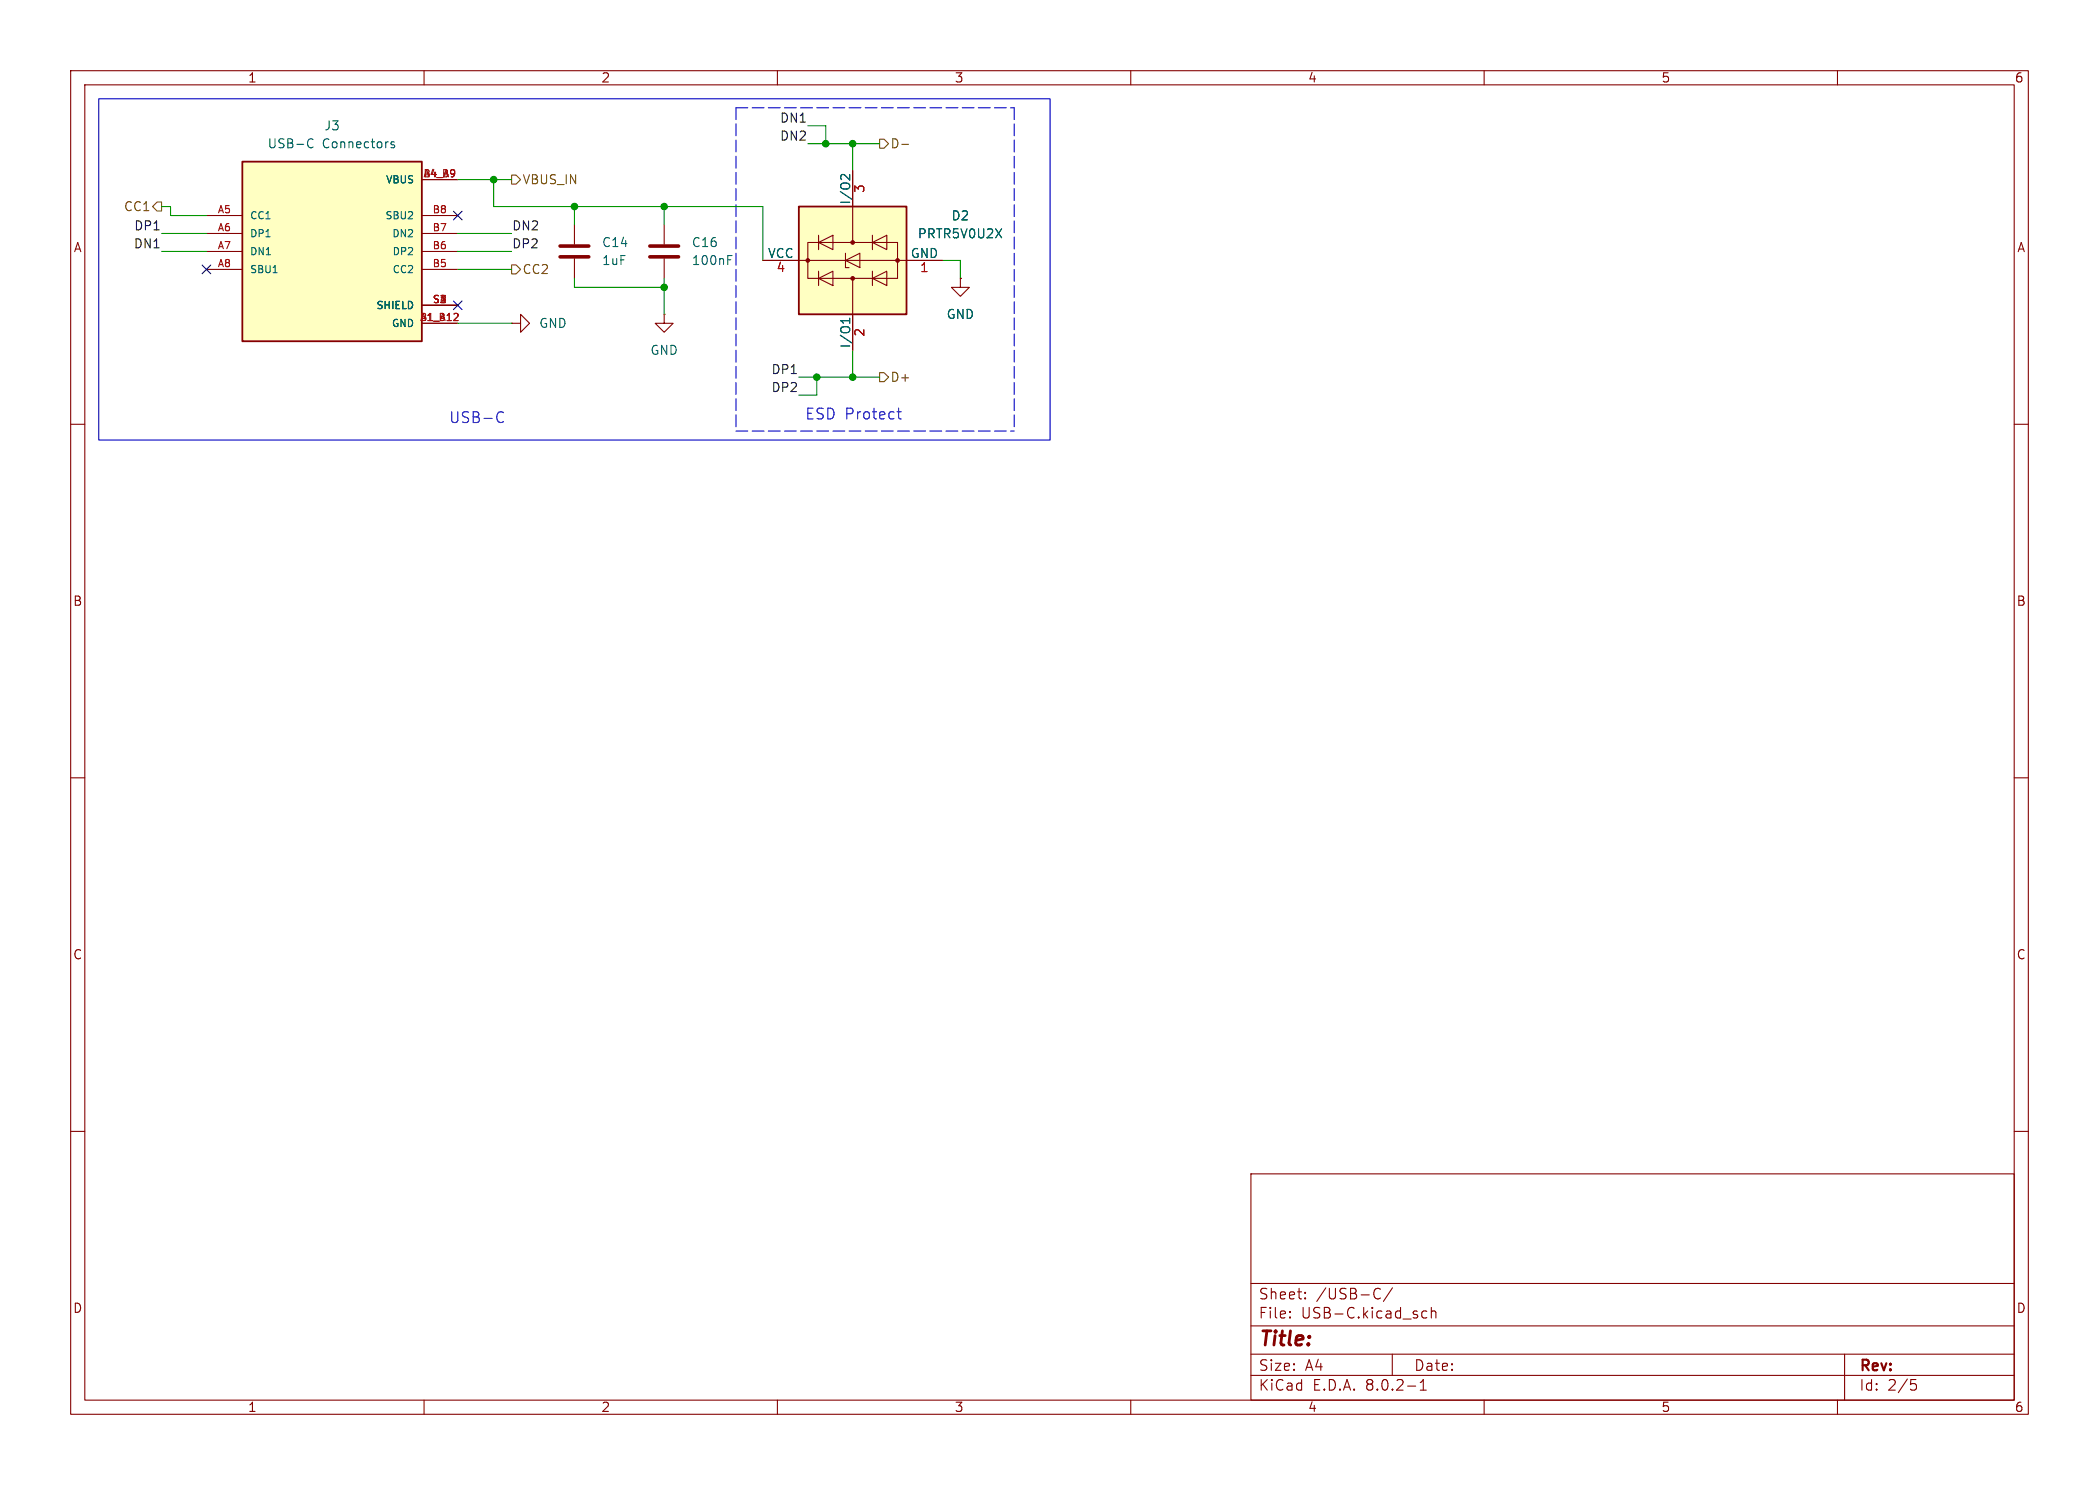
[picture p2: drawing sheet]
<svg xmlns="http://www.w3.org/2000/svg" width="297mm" height="210mm" viewBox="0 0 297 210" stroke-linecap="round" stroke-linejoin="round" font-family="sans-serif">
<g fill="none" stroke="#840000" stroke-width=".15">
<path d="M10 10h277v190h-277zM12 12h273v186h-273zM60 10v2M110 10v2M160 10v2M210 10v2M260 10v2M10 60h2M285 60h2M10 110h2M285 110h2M10 160h2"/>
<path d="M285 160h2M177 166h108v32h-108zM60 198v2M110 198v2M160 198v2M177 194.5h108M177 191.5h108M177 187.5h108M177 181.5h108M182.5 186.3h.1l-.1 .1M182.5 186.3v.1M182.5 185.5v.1"/>
<path d="M182.5 185.5h.1l-.1 .1M184.7 183.6v.1M184.7 183.6h-.1l.1 .1M184.7 182.8v.1M184.7 182.8h-.1l.1 .1M194.5 183.5a.52 .52 0 0 0 .8 .1M195.3 182.3a.52 .52 0 0 0-.8 .1M197 191.5v3M197 182.1l-1.3 2M199.2 196h1.1M201 196.6h.8M201 195.5l.4-.4v1.5"/>
<path d="M201.9 185.5l-.4-.1-.3 .3v.4l.1 .2 .2 .1 .4-.1M202.5 185.5a.37 .37 0 0 1 .7 .1v.8M202.5 184.9v1.5M210 198v2M260 198v2M261 191.5v6.5M270.4 195.1h.7M270.5 195.7h.4l.3 .3v.3l-.2 .2-.5 .1"/>
</g>
<path d="M34.3 22.9h25.4v25.4h-25.4z" fill="#ffffc2"/>
<path d="M34.3 22.9h25.4v25.4h-25.4z" fill="none" stroke="#840000" stroke-width=".25"/>
<g fill="none" stroke="#840000" stroke-width=".15">
<path d="M29.2 30.5h5.1M29.2 33h5.1M29.2 35.6h5.1M29.2 38.1h5.1M59.7 25.4h5.1M59.7 30.5h5.1M59.7 33h5.1M59.7 35.6h5.1M59.7 38.1h5.1M81.3 31.8v2.7M81.3 36.6v2.8M94 31.8v2.7"/>
<path d="M94 36.6v2.8M135.9 39.4v1.2h1.3l-1.3 1.3-1.3-1.3h1.3M135.9 39.4h.1M59.7 45.7h5.1M59.7 43.2h5.1M72.4 45.7h1.3v-1.2l1.2 1.2-1.2 1.3v-1.3M72.4 45.7h.1M94 44.5v1.2h1.2l-1.2 1.3-1.3-1.3h1.3M94 44.5h.1"/>
</g>
<path d="M64.2 45.3h.6M64.8 44.4v.4" fill="none" stroke="#a90000" stroke-width=".15"/>
<path d="M43.8 19.7l.3-.1 .2 .2M38.6 38.6h.6M44.3 20.8l-.2 .1-.3-.1M55.8 20.1h-.3l-.2 .1 .1 .2 .4 .1v.3h-.5M103 36.7h.4M103 36.1h.6" fill="none" stroke="#006464" stroke-width=".15"/>
<path d="M79.2 34.8h4.1M79.2 36.3h4.1M91.9 34.8h4.1M91.9 36.3h4.1" fill="none" stroke="#840000" stroke-width=".51"/>
<path d="M113 29.2h15.3v15.3h-15.3z" fill="#ffffc2"/>
<path d="M113 29.2h15.3v15.3h-15.3z" fill="none" stroke="#840000" stroke-width=".25"/>
<g fill="#840000" stroke="#840000" stroke-width=".15">
<circle cx="120.6" cy="39.4" r=".25"/>
<circle cx="127" cy="36.8" r=".25"/>
<circle cx="114.3" cy="36.8" r=".25"/>
<circle cx="120.6" cy="34.3" r=".25"/>
</g>
<g fill="none" stroke="#840000" stroke-width=".15">
<path d="M107.9 36.8h25.4M114.3 34.3h12.7v5.1h-12.7zM115.8 39.4l2.1-1v2zM115.8 34.3l2.1-1v2zM115.8 33.3v2M115.8 38.4v2M119.6 35.8v2h.5M119.6 36.8l2.1-1v2zM120.6 24.1v10.2M120.6 39.4v10.1M123.4 39.4l2.1-1v2zM123.4 34.3l2.1-1v2z"/>
<path d="M123.4 33.3v2M123.4 38.4v2M135.9 39.4h.1"/>
</g>
<path d="M120.2 24.7v.8l-.7-.8h-.2l-.3 .1v.4M120.2 45v.7M120.2 45.4h-1.2l.3 .3" fill="none" stroke="#006464" stroke-width=".15"/>
<path d="M124.5 19.7h.6l.6 .6-.6 .7h-.6zM22.2 28.6h.7v1.2h-.7l-.6-.6zM72.4 37.5h.6l.7 .6-.7 .6h-.6zM72.4 24.8h.6l.7 .6-.7 .6h-.6zM127.6 20.4h1M124.5 52.7h.6l.6 .6-.6 .7h-.6z" fill="none" stroke="#725600" stroke-width=".15"/>
<path d="M14 14h134.6v48.2h-134.6zM70.6 58.3a.53 .53 0 0 1 .6 .1M71.2 59.6a.54 .54 0 0 1-.6 .1M126.9 58.2h.6M127.2 57.7v1.3v.2h.3" fill="none" stroke="#0000c2" stroke-width=".15"/>
<path d="M104.1 15.2v45.8M104.1 15.2h39.4M143.5 15.2v45.8M104.1 61h39.4" fill="none" stroke="#0000c2" stroke-width=".15" stroke-dasharray="1.7 .6"/>
<g fill="none" stroke="#009600" stroke-width=".15">
<path d="M114.3 17.8h2.5v2.5M22.9 29.2h1.2v1.3h5.1M22.9 35.6h6.3M22.9 33h6.3M64.8 35.6h7.6M64.8 33h7.6M64.8 38.1h7.6M64.8 25.4h7.6M69.8 25.4v3.8h38.1v7.6M81.3 39.4v1.2h12.7M81.3 29.2v2.6M94 29.2v2.6"/>
<path d="M94 39.4v5.1M114.3 20.3h10.2M120.6 20.3v3.8M133.3 36.8h2.6v2.6M64.8 45.7h7.6M113 53.3h11.5M115.6 53.3v2.6h-2.6M120.6 49.5v3.8"/>
</g>
<path d="M28.6 37.5l1.2 1.2M29.8 37.5l-1.2 1.2M64.2 29.9l1.2 1.2M65.4 29.9l-1.2 1.2M64.2 42.6l1.2 1.2M65.4 42.6l-1.2 1.2" fill="none" stroke="#000084" stroke-width=".15"/>
<g fill="#009600" stroke="#009600" stroke-width=".15">
<circle cx="116.8" cy="20.3" r=".46"/>
<circle cx="115.6" cy="53.3" r=".46"/>
<circle cx="120.6" cy="53.3" r=".46"/>
<circle cx="120.6" cy="20.3" r=".46"/>
<circle cx="94" cy="29.2" r=".46"/>
<circle cx="81.3" cy="29.2" r=".46"/>
<circle cx="94" cy="40.6" r=".46"/>
<circle cx="69.8" cy="25.4" r=".46"/>
</g>
<text font-size="2.8" fill="#840000" x="178" y="190.9">Title:</text>
<g font-size="2.1" fill="#0000c2">
<text x="63.5" y="59.9">USB-C</text>
<text x="113.9" y="59.4">ESD Protect</text>
</g>
<g font-size="2.1" fill="#840000">
<text x="178" y="184">Sheet:</text>
<text x="186.2" y="184">/USB-C/</text>
<text x="178" y="186.7">File:</text>
<text x="184.1" y="186.7">USB-C.kicad_sch</text>
<text x="178" y="196.9">KiCad</text>
<text x="178" y="194.1">Size:</text>
<text x="184.7" y="194.1">A4</text>
<text x="185.7" y="196.9">E.D.A.</text>
<text x="193.3" y="196.9">8.0.2-1</text>
<text x="200" y="194.1">Date:</text>
<text x="263" y="194.3">Rev:</text>
<text x="263" y="196.9">Id:</text>
<text x="267.1" y="196.9">2/5</text>
</g>
<g font-size="1.8" fill="#840000">
<text x="35" y="11.9">1</text>
<text x="85" y="11.9">2</text>
<text x="135" y="11.9">3</text>
<text x="185" y="11.9">4</text>
<text x="235" y="11.9">5</text>
<text x="285" y="11.9">6</text>
<text x="10.3" y="35.9">A</text>
<text x="285.3" y="35.9">A</text>
<text x="10.3" y="85.9">B</text>
<text x="285.3" y="85.9">B</text>
<text x="10.3" y="135.9">C</text>
<text x="285.3" y="135.9">C</text>
<text x="10.3" y="185.9">D</text>
<text x="285.3" y="185.9">D</text>
<text x="35" y="199.9">1</text>
<text x="85" y="199.9">2</text>
<text x="135" y="199.9">3</text>
<text x="185" y="199.9">4</text>
<text x="235" y="199.9">5</text>
<text x="285" y="199.9">6</text>
</g>
<g font-size="1.8" fill="#0f0f0f">
<text x="110.3" y="17.4">DN1</text>
<text x="110.3" y="20">DN2</text>
<text x="18.8" y="35.2">DN1</text>
<text x="18.9" y="32.7">DP1</text>
<text x="72.4" y="35.2">DP2</text>
<text x="72.4" y="32.7">DN2</text>
<text x="109.1" y="53">DP1</text>
<text x="109.1" y="55.5">DP2</text>
</g>
<g font-size="1.8" fill="#006464">
<text x="37.8" y="21.2">USB-C</text>
<text x="45.6" y="21.2">Connectors</text>
<text x="45.8" y="18.6">J3</text>
<text x="120.4" y="29" transform="rotate(-90 120.4 29)">I/O2</text>
<text x="85.1" y="35.2">C14</text>
<text x="97.8" y="35.2">C16</text>
<text x="129.8" y="33.9">PRTR5V0U2X</text>
<text x="134.5" y="31.4">D2</text>
<text x="85.1" y="37.7">1uF</text>
<text x="97.8" y="37.7">100nF</text>
<text x="108.6" y="36.6">VCC</text>
<text x="128.8" y="36.6">GND</text>
<text x="76.2" y="46.6">GND</text>
<text x="133.9" y="45.3">GND</text>
<text x="91.9" y="50.4">GND</text>
<text x="120.4" y="49.3" transform="rotate(-90 120.4 49.3)">I/O1</text>
</g>
<g font-size="1.8" fill="#725600">
<text x="125.9" y="21.2">D-</text>
<text x="73.9" y="26.3">VBUS_IN</text>
<text x="17.4" y="30.1">CC1</text>
<text x="73.9" y="39">CC2</text>
<text x="125.9" y="54.2">D+</text>
</g>
<g font-size="1.8" fill="#a90000">
<text x="122.6" y="27.4" transform="rotate(-90 122.6 27.4)">3</text>
<text x="109.8" y="38.8">4</text>
<text x="130.1" y="38.8">1</text>
<text x="122.6" y="47.7" transform="rotate(-90 122.6 47.7)">2</text>
</g>
<g font-size="1.4" fill="#006464">
<text x="54.5" y="26.1">VBUS</text>
<text x="35.3" y="31.2">CC1</text>
<text x="35.3" y="33.8">DP1</text>
<text x="54.4" y="31.2">SBU2</text>
<text x="55.4" y="33.8">DN2</text>
<text x="35.3" y="36.3">DN1</text>
<text x="35.3" y="38.8">SBU1</text>
<text x="55.4" y="38.8">CC2</text>
<text x="55.4" y="36.3">DP2</text>
<text x="53.1" y="43.9">SHIELD</text>
<text x="55.3" y="46.5">GND</text>
</g>
<g font-size="1.4" fill="#a90000">
<text x="59.8" y="25.1">B4_A9</text>
<text x="30.7" y="30.2">A5</text>
<text x="30.7" y="32.8">A6</text>
<text x="30.7" y="35.3">A7</text>
<text x="61.1" y="35.3">B6</text>
<text x="61.1" y="32.8">B7</text>
<text x="61.1" y="30.2">B8</text>
<text x="30.7" y="37.8">A8</text>
<text x="61.1" y="37.8">B5</text>
<text x="59.3" y="45.5">B1_A12</text>
<text x="61.1" y="42.9">S1</text>
<text x="62.1" y="42.9">2</text>
</g>
</svg>
